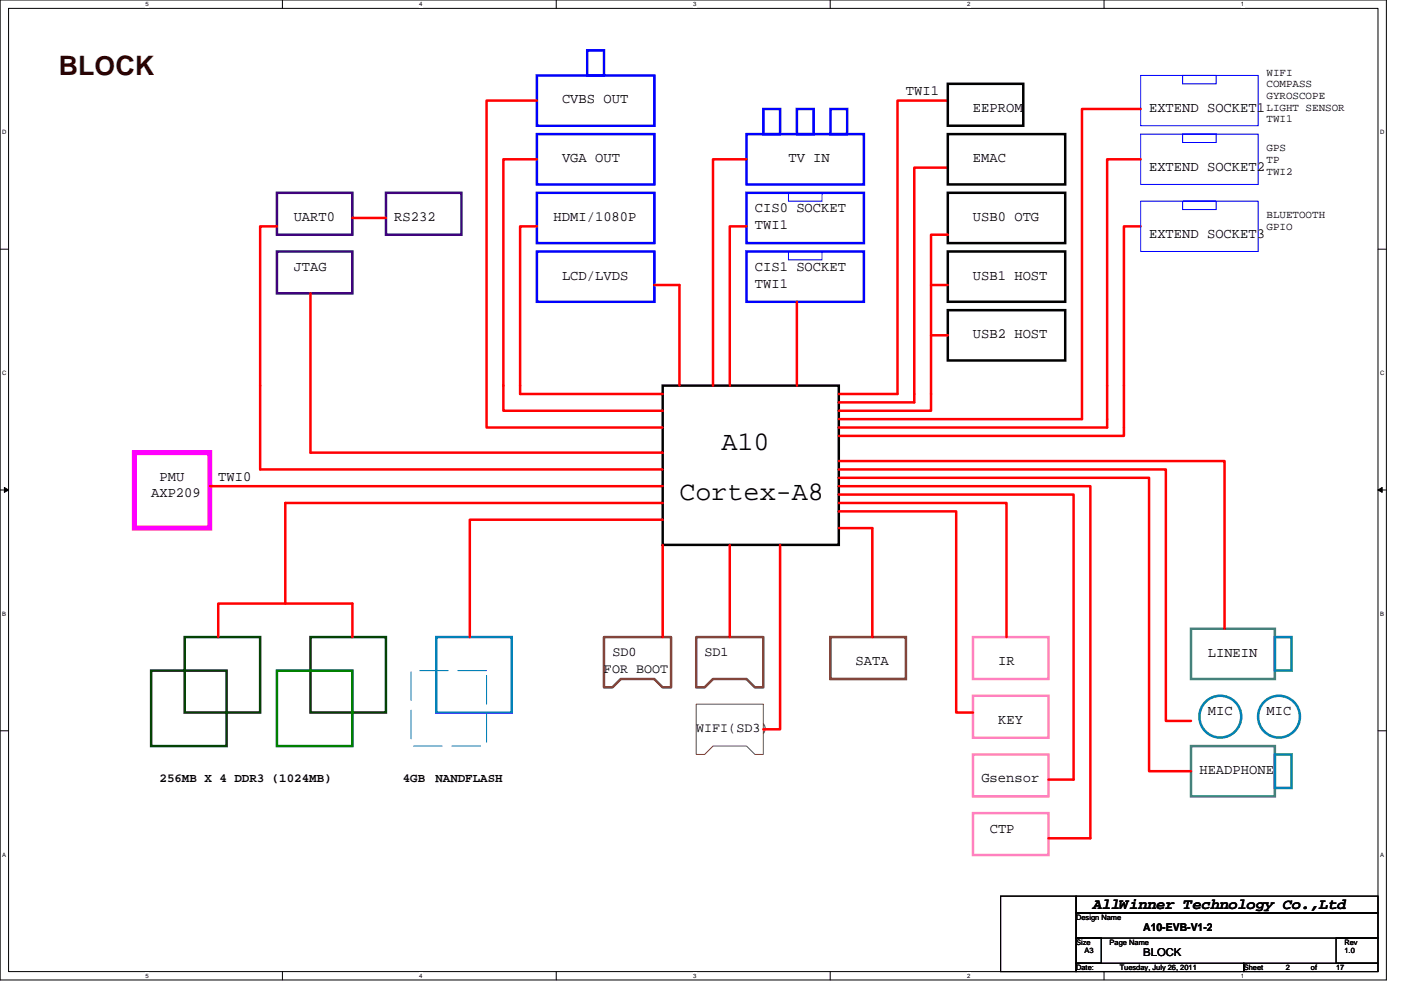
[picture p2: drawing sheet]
<svg xmlns="http://www.w3.org/2000/svg" width="297mm" height="210mm" viewBox="0 0 297 210" stroke-linecap="round" stroke-linejoin="round" font-family="sans-serif">
<path d="M0 0h293.9v207.9h-293.9zM1.8 1.8h290.4v204.3h-290.4z" fill="none" stroke="#000" stroke-width=".21"/>
<g fill="#fff">
<path d="M30.8 .2h.7v1.4h-.7z"/>
<path d="M30.8 206.3h.7v1.4h-.7z"/>
</g>
<path d="M59.9 0v1.8M59.9 206.1v1.8" fill="none" stroke="#000" stroke-width=".21"/>
<g fill="#fff">
<path d="M88.9 .2h.7v1.4h-.7z"/>
<path d="M88.9 206.3h.7v1.4h-.7z"/>
</g>
<path d="M117.9 0v1.8M117.9 206.1v1.8" fill="none" stroke="#000" stroke-width=".21"/>
<g fill="#fff">
<path d="M147 .2h.7v1.4h-.7z"/>
<path d="M147 206.3h.7v1.4h-.7z"/>
</g>
<path d="M176 0v1.8M176 206.1v1.8" fill="none" stroke="#000" stroke-width=".21"/>
<g fill="#fff">
<path d="M205 .2h.7v1.4h-.7z"/>
<path d="M205 206.3h.7v1.4h-.7z"/>
</g>
<path d="M234.1 0v1.8M234.1 206.1v1.8" fill="none" stroke="#000" stroke-width=".21"/>
<g fill="#fff">
<path d="M263.1 .2h.7v1.4h-.7z"/>
<path d="M263.1 206.3h.7v1.4h-.7z"/>
<path d="M.5 27.3h.9v1.4h-.9z"/>
<path d="M292.6 27.3h.9v1.4h-.9z"/>
<path d="M.5 78.4h.9v1.4h-.9z"/>
<path d="M292.6 78.4h.9v1.4h-.9z"/>
</g>
<path d="M0 52.9h1.8M292.2 52.9h1.7" fill="none" stroke="#000" stroke-width=".21"/>
<g fill="#fff">
<path d="M.5 129.5h.8v1.4h-.8z"/>
<path d="M292.6 129.5h.9v1.4h-.9z"/>
</g>
<path d="M0 103.9h1.8M292.2 103.9h1.7" fill="none" stroke="#000" stroke-width=".21"/>
<path d="M.9 103.4l.9 .5-.9 .5zM292.2 103.9l.8-.5v1z" fill="#000" stroke="#000" stroke-width=".21"/>
<g fill="#fff">
<path d="M.5 180.5h.8v1.4h-.8z"/>
<path d="M292.6 180.5h.9v1.4h-.9z"/>
</g>
<path d="M0 155h1.8M292.2 155h1.7M212.2 190.1h16v16h-16zM228.2 190.1h64v3.5h-64zM228.2 193.6h64v5.4h-64zM228.2 199h5.3v5.3h-5.3zM283.3 199h8.9v5.3h-8.9zM228.2 204.3h35.5v1.8h-35.5zM263.7 204.3h28.5v1.8h-28.5z" fill="none" stroke="#000" stroke-width=".21"/>
<path d="M113.8 16h24.9v10.7h-24.9zM124.5 10.7h3.6v5.3h-3.6zM113.8 28.4h24.9v10.7h-24.9zM158.3 28.4h24.9v10.7h-24.9zM161.8 23.1h3.6v5.3h-3.6zM168.9 23.1h3.6v5.3h-3.6zM176.1 23.1h3.5v5.3h-3.5zM113.8 40.9h24.9v10.7h-24.9zM113.8 53.3h24.9v10.7h-24.9zM158.3 53.3h24.9v10.7h-24.9zM158.3 40.9h24.9v10.7h-24.9z" fill="none" stroke="#00f" stroke-width=".53"/>
<path d="M201 17.8h16v8.9h-16zM201 28.4h24.8v10.7h-24.8zM201 53.3h24.8v10.7h-24.8zM201 40.9h24.8v10.7h-24.8zM201 65.8h24.8v10.7h-24.8zM140.5 81.8h37.3v33.8h-37.3z" fill="none" stroke="#000" stroke-width=".53"/>
<path d="M241.8 16h24.9v10.7h-24.9zM250.7 16h7.1v1.8h-7.1zM241.8 28.4h24.9v10.7h-24.9zM250.7 28.4h7.1v1.8h-7.1zM167.2 40.9h7.1v1.8h-7.1zM167.2 53.3h7.1v1.8h-7.1zM241.8 42.7h24.9v10.6h-24.9zM250.7 42.7h7.1v1.7h-7.1z" fill="none" stroke="#00f" stroke-width=".21"/>
<path d="M58.7 53.3h16v8.9h-16zM58.7 40.9h16v8.9h-16zM81.8 40.9h16v8.9h-16z" fill="none" stroke="#400080" stroke-width=".53"/>
<path d="M147.6 149.4h14.2v10.6h-1.7l-1.8-1.8h-7.1l-1.8 1.8h-1.8z" fill="none" stroke="#804040" stroke-width=".21"/>
<path d="M252.5 133.3h17.8v10.7h-17.8zM252.5 158.2h17.8v10.7h-17.8z" fill="none" stroke="#408080" stroke-width=".53"/>
<path d="M206.3 135.1h16v8.9h-16zM206.3 147.6h16v8.9h-16zM206.3 160h16v8.9h-16zM206.3 172.5h16v8.9h-16z" fill="none" stroke="#ff80c0" stroke-width=".53"/>
<path d="M128.1 135.1h14.2v10.7h-1.8l-1.8-1.8h-7.1l-1.8 1.8h-1.7zM147.6 135.1h14.2v10.7h-1.7l-1.8-1.8h-7.1l-1.8 1.8h-1.8z" fill="none" stroke="#804040" stroke-width=".53"/>
<path d="M39.2 135.1h16v16h-16zM65.8 135.1h16v16h-16zM32 142.2h16v16h-16z" fill="none" stroke="#004000" stroke-width=".53"/>
<path d="M92.5 135.1h16v16h-16z" fill="none" stroke="#0080ff" stroke-width=".53"/>
<path d="M87.2 142.2h16v16h-16z" fill="none" stroke="#0080ff" stroke-width=".21" stroke-dasharray="6.1 2"/>
<path d="M58.7 142.2h16v16h-16z" fill="none" stroke="#008000" stroke-width=".53"/>
<g fill="none" stroke="#f00" stroke-width=".53">
<path d="M113.8 21.3h-10.6v69.4h37.3M113.8 33.8h-7.1v53.3h33.8M158.3 33.8h-7.1v48M201 21.3h-10.7v62.3h-12.5M201 35.6h-7.2v49.7h-16M241.8 33.8h-7.1v56.9h-56.9M241.8 23.1h-12.4v65.8h-51.6M58.7 48h-3.5v51.6h85.3M74.7 46.2h7.1M113.8 48h-3.5v35.6h30.2M158.3 48h-3.6v33.8M201 49.8h-3.6v37.3h-19.6"/>
<path d="M241.8 48h-3.5v44.5h-60.5M65.8 62.2v33.8h74.7M138.7 60.5h5.4v21.3M168.9 64v17.8M197.4 60.5h3.6M197.4 71.1h3.6M177.8 99.6h69.4v53.3h5.3M177.8 97.8h81.8v35.5M44.5 103.1h96M140.5 115.6v19.5M140.5 106.7h-80v21.3M140.5 110.2h-40.9v24.9"/>
<path d="M154.7 115.6v19.5M165.4 115.6v39.1h-3.6M177.8 108.5h24.9v42.6h3.6M177.8 106.7h35.6v28.4M177.8 101.3h65.8v62.3h8.9M177.8 112h7.2v23.1M177.8 104.9h49.8v60.5h-5.3M177.8 103.1h53.4v74.7h-8.9M46.3 135.1v-7.1h28.4v7.1"/>
</g>
<path d="M176.1 135.1h16v8.9h-16z" fill="none" stroke="#804000" stroke-width=".53"/>
<path d="M28.5 96h16v16h-16z" fill="none" stroke="#f0f" stroke-width="1.1"/>
<g fill="none" stroke="#008080" stroke-width=".53">
<path d="M270.3 135.1h3.6v7.1h-3.6zM270.3 160h3.6v7.1h-3.6z"/>
<circle cx="258.7" cy="152" r="4.4"/>
<circle cx="271.2" cy="152" r="4.4"/>
</g>
<text font-size="5.7" fill="#400000" x="12.5" y="15.8">BLOCK</text>
<g font-size="5.7">
<text x="152.9" y="95.4">A10</text>
<text x="144.1" y="106.1">Cortex-A8</text>
</g>
<text font-size="3.2" x="231.7" y="192.8">AllWinner Technology Co.,Ltd</text>
<g font-size="3">
<text x="119.2" y="21.9">CVBS OUT</text>
<text x="192.1" y="20.2">TWI1</text>
<text x="206.3" y="23.7">EEPROM</text>
<text x="243.6" y="23.7">EXTEND SOCKET1</text>
<text x="119.2" y="34.4">VGA OUT</text>
<text x="167.2" y="34.4">TV IN</text>
<text x="206.3" y="34.4">EMAC</text>
<text x="243.6" y="36.2">EXTEND SOCKET2</text>
<text x="62.3" y="46.8">UART0</text>
<text x="83.6" y="46.8">RS232</text>
<text x="117.4" y="46.8">HDMI/1080P</text>
<text x="160.1" y="45.1">CIS0 SOCKET</text>
<text x="206.3" y="46.8">USB0 OTG</text>
<text x="160.1" y="48.6">TWI1</text>
<text x="243.6" y="50.4">EXTEND SOCKET3</text>
<text x="62.3" y="57.5">JTAG</text>
<text x="119.2" y="59.3">LCD/LVDS</text>
<text x="160.1" y="57.5">CIS1 SOCKET</text>
<text x="206.3" y="59.3">USB1 HOST</text>
<text x="160.1" y="61.1">TWI1</text>
<text x="206.3" y="71.7">USB2 HOST</text>
<text x="33.8" y="102">PMU</text>
<text x="46.3" y="102">TWI0</text>
<text x="32" y="105.5">AXP209</text>
<text x="181.4" y="141.1">SATA</text>
<text x="211.6" y="141.1">IR</text>
<text x="256.1" y="139.3">LINEIN</text>
<text x="211.6" y="153.5">KEY</text>
<text x="256.1" y="151.7">MIC</text>
<text x="268.5" y="151.7">MIC</text>
<text x="208.1" y="166">Gsensor</text>
<text x="254.3" y="164.2">HEADPHONE</text>
<text x="209.8" y="176.6">CTP</text>
</g>
<g font-size="2.8">
<text x="128.1" y="142.7">FOR BOOT</text>
<text x="129.8" y="139.2">SD0</text>
<text x="149.4" y="139.2">SD1</text>
<text x="147.6" y="155.2">WIFI(SD3)</text>
</g>
<g font-size="2.6">
<text x="33.8" y="165.8">256MB X 4 DDR3 (1024MB)</text>
<text x="85.4" y="165.8">4GB</text>
<text x="92.3" y="165.8">NANDFLASH</text>
</g>
<g font-size="2.3">
<text x="268.5" y="16.1">WIFI</text>
<text x="268.5" y="18.5">COMPASS</text>
<text x="268.5" y="21">GYROSCOPE</text>
<text x="268.5" y="23.5">LIGHT SENSOR</text>
<text x="268.5" y="26">TWI1</text>
<text x="268.5" y="32.1">GPS</text>
<text x="268.5" y="34.5">TP</text>
<text x="268.5" y="37">TWI2</text>
<text x="268.5" y="46.3">BLUETOOTH</text>
<text x="268.5" y="48.8">GPIO</text>
<text x="242.4" y="197.5">A10-EVB-V1-2</text>
<text x="242.4" y="202.8">BLOCK</text>
</g>
<g font-size="1.6">
<text x="228.2" y="195.1">Design Name</text>
<text x="228.2" y="200.4">Size</text>
<text x="229.9" y="202.2">A3</text>
<text x="235.3" y="200.4">Page Name</text>
<text x="285" y="200.4">Rev</text>
<text x="285" y="202.2">1.0</text>
<text x="228.2" y="205.7">Date:</text>
<text x="237.4" y="205.7">Tuesday, July 26, 2011</text>
<text x="263.7" y="205.7">Sheet</text>
<text x="272.6" y="205.7">2</text>
<text x="277.9" y="205.7">of</text>
<text x="283.3" y="205.7">17</text>
</g>
<g font-size="1.3">
<text x="30.8" y="1.3">5</text>
<text x="88.9" y="1.3">4</text>
<text x="147" y="1.3">3</text>
<text x="205" y="1.3">2</text>
<text x="263.1" y="1.3">1</text>
<text x=".5" y="28.4">D</text>
<text x="292.6" y="28.4">D</text>
<text x=".5" y="79.5">C</text>
<text x="292.6" y="79.5">C</text>
<text x=".5" y="130.6">B</text>
<text x="292.6" y="130.6">B</text>
<text x=".5" y="181.7">A</text>
<text x="292.6" y="181.7">A</text>
<text x="30.8" y="207.4">5</text>
<text x="88.9" y="207.4">4</text>
<text x="147" y="207.4">3</text>
<text x="205" y="207.4">2</text>
<text x="263.1" y="207.4">1</text>
</g>
</svg>
